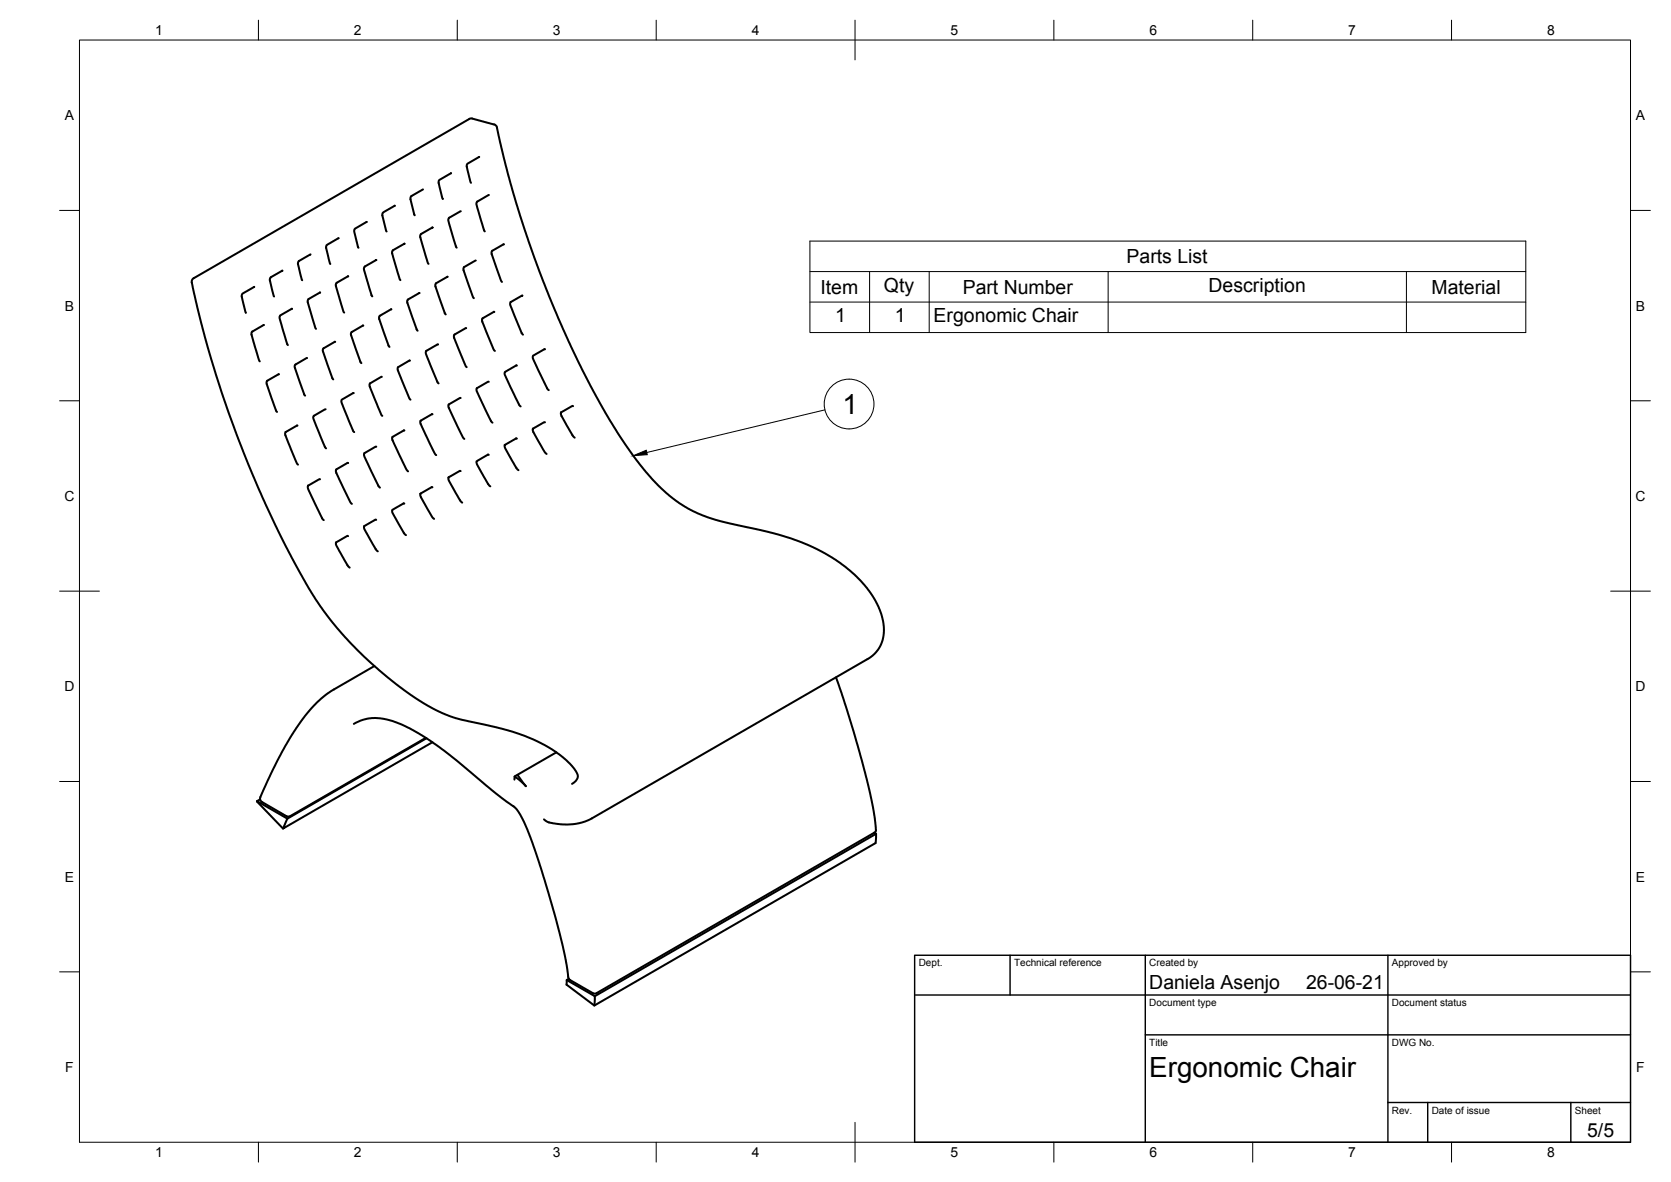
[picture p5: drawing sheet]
<svg xmlns="http://www.w3.org/2000/svg" width="420mm" height="297mm" viewBox="0 0 420 297" stroke-linecap="round" stroke-linejoin="round" font-family="sans-serif">
<!-- layer: Visible -->
<g fill="none" stroke="#000" stroke-width=".51">
<path d="M118 29.9l.8-.1 5.4 1.5M118 29.9l-69.3 40a1.24 1.24 0 0 0-.3 1.8l1.8 8.1a259 259 0 0 0 29.6 71.4l1.1 1.6a91.3 91.3 0 0 0 28.9 25.7l4.9 2 12.2 2.8a34.3 34.3 0 0 1 16.8 9l1.1 1.5 .5 1.3a2.43 2.43 0 0 1-1.5 1.9M120.5 39.4l-2.9 1.7-.2 .4 1 4.4M124.2 31.3l.7 .5 2.2 9.5 2.8 10 3 9.3 2.6 7.2 6.1 15.1 3.7 7.8 3.2 6.3 3.8 6.9 2.9 4.6 3.9 5.8 3.3 4.3 3 3.3 2.9 2.6 2.7 2 4 2.3a46.5 46.5 0 0 0 10.7 3.2l9.1 2.1a43.8 43.8 0 0 1 21.9 12.2 17.7 17.7 0 0 1 5.5 13v.3a7.9 7.9 0 0 1-4.1 6l-69.4 40.1a14.7 14.7 0 0 1-11.4 .6l-.5-.4M85.2 59.9l-3 1.6-.2 .4 1.1 4.4M92.2 55.8l-2.9 1.6-.2 .5 1 4.4M99.3 51.7l-2.9 1.6-.3 .5 1.1 4.4M106.4 47.6l-2.9 1.7-.3 .4 1.1 4.4M108.8 57.2l-2.9 1.6-.3 .5 2.2 7M113.4 43.5l-2.9 1.7-.2 .3 1.1 4.5M115.9 53.1l-3 1.6-.2 .4a33.4 33.4 0 0 0 2 6.9l.1 .2M122.9 49l-2.9 1.7-.2 .3a33.4 33.4 0 0 0 2 7l.1 .2"/>
<path d="M63.9 72.1l-2.9 1.7-.2 .5 1 4.3M71 68l-2.9 1.7-.3 .5 1.1 4.3M73.4 77.6l-2.9 1.6-.2 .5 2.1 7M78.1 64l-2.9 1.6-.3 .4 1.1 4.4M80.5 73.5l-2.9 1.6-.2 .5 2.1 7M87.6 69.4l-2.9 1.7-.3 .4 1.5 5.2 .7 1.9M94.6 65.3l-2.9 1.7-.2 .4 1.4 5.2 .7 1.9M98.4 77.7l-2.9 1.7-.2 .3 1.2 3.8 1.4 3.7M101.7 61.3l-2.9 1.6-.2 .5 2.1 7M102.4 76.1l2.4 6.6M105.5 73.6l-3 1.7-.1 .8M112.6 69.6l-3 1.6-.1 .4 1.1 3.7 1.5 3.7"/>
<path d="M119.6 65.5l-2.9 1.6-.2 .4 1.2 3.8 1.4 3.6M124.3 78.4l-3 1.6-.1 .8a41.3 41.3 0 0 0 3.2 7.4M126.7 61.4l-2.9 1.6-.2 .4 1.2 3.8 1.4 3.7M131.4 74.3l-3 1.6-.1 .8a41.3 41.3 0 0 0 3.2 7.4M66.4 81.7l-3 1.6-.2 .4 2.1 7.1M67.1 96.5l2.6 7M70.1 94.1l-2.9 1.6-.1 .8M77.2 90l-2.9 1.6-.2 .4 2.4 7.2 .2 .2M84.3 85.9l-3 1.6-.1 .5 2.6 7.3M88.3 84.3l2.6 7M88.9 98.8l-2.9 1.6-.2 .5 2.2 5.6 1.1 2.1M91.4 81.8l-3 1.6-.1 .9"/>
<path d="M96 94.7l-3 1.6-.1 .5 2.2 5.6 1 2.1M103.1 90.6l-3 1.7-.1 .4 2.9 7.3 .3 .4M104.8 82.7l.2 .4M110.2 86.6l-3 1.6-.2 .4 2.2 5.6 1.1 2.2M117.2 82.5l-2.9 1.6-.2 .3a38.9 38.9 0 0 0 3 7.5l.2 .4M122.9 96l-3 1.5-.1 .5 2.3 5 1.7 3.2M130 91.9l-3 1.6v.8a48.3 48.3 0 0 0 3.9 7.8M137 87.8l-2.9 1.6-.1 .8a38.9 38.9 0 0 0 4 7.9M74.8 107l-3 1.6v.8a40.1 40.1 0 0 0 3.1 7.3v.1M81.9 102.9l-3 1.6-.1 .6 2.5 6.3 .7 1.3M87.5 116.4l-3 1.6v.3a44.9 44.9 0 0 0 3.7 8l.3 .3M94.6 112.3l-3 1.6-.1 .3a44.9 44.9 0 0 0 3.7 8l.3 .3"/>
<path d="M101.7 108.2l-3 1.6-.1 .3a44.9 44.9 0 0 0 3.7 8l.3 .4M108.8 104.1l-3 1.6-.1 .4a49.6 49.6 0 0 0 3.7 8l.3 .3M115.8 118.4l-.2-.1-2.8 1.7 .1 .8a23.2 23.2 0 0 0 3.3 5.5M115.8 100l-3 1.6-.1 .4a49.6 49.6 0 0 0 3.7 8l.4 .3M122.9 114.3l-.2-.1-2.9 1.7 .2 .8a23.5 23.5 0 0 0 3.3 5.5M130 110.2h-.2l-2.9 1.6 .1 .9a25.2 25.2 0 0 0 3.3 5.4l.1 .1M137 106.1h-.2l-2.8 1.6 .1 .9a25.2 25.2 0 0 0 3.3 5.5M144.1 102.1l-.2-.1-2.8 1.6-.1 .3 1.6 3.1 1.4 2.5 .5 .5M80.5 120.4l-3 1.6-.1 .4a46.1 46.1 0 0 0 3.7 8l.3 .3M87.5 134.7h-.2l-2.8 1.6v.4l2.2 4.2 1.2 1.7M94.6 130.6h-.2l-2.8 1.6-.1 .4 2.2 4.2 1.3 1.8M101.7 126.6l-.2-.1-2.8 1.6-.1 .4 3 5.5 .5 .5"/>
<path d="M108.7 122.5l-.1-.1-2.9 1.6v.4l1.8 3.6 1.1 1.9 .6 .5M94.1 167.4l-11 6.4a37.6 37.6 0 0 0-11 13.1l-3.5 6.5-3.1 6.9M210.2 170.2l4.4 13.5 3.4 12.5 2 9.5 .2 3.1-.4 .5M89 181.9a11.9 11.9 0 0 1 11.2-.1l5 2.4 5.3 3.6 4.6 3.6 9.6 8 4.6 3.4 1 1.1 1.4 2.6 1.6 3.7 3.6 10.8 3.7 13.1 1.4 6.1 .7 4a2.51 2.51 0 0 0 .7 2.1l5.6 3.3 .6 .1 .5-.1 69.7-40.3M107.1 185.4l-34.3 19.8-.8-.1-6.1-3.6a1.01 1.01 0 0 1-.4-1.2M107.2 185.5l-34.9 20.2-7.7-4.4 .8-.4M108.7 186.5l-37.5 21.7 1.1-2.5M130.1 194.7l2.1 2.9-2.8-2.5-.1 .8M139.9 189.1l-10.5 6M64.6 201.3l6.6 6.9M219.8 209.3a1.03 1.03 0 0 1 .5 1.1l-.1 1.5-70.8 40.8-6.9-5.3v-1.1l.5-.3M220.3 209.5l-70.7 40.8"/>
<path d="M142.5 246.3l7.1 4-.2 2.4"/>
</g>
<!-- layer: Border -->
<g fill="none" stroke="#000" stroke-width=".25">
<path d="M20 10.1h390v276.9h-390zM65 5.1v5M115 5.1v5M165 5.1v5M215 5.1v10M265 5.1v5M315 5.1v5M365 5.1v5M15 52.9h5M410 52.9h5M15 100.7h5M410 100.7h5"/>
<path d="M15 148.6h10M405 148.6h10M15 196.4h5M410 196.4h5M15 244.2h5M410 244.2h5M65 287v5M115 287v5M165 287v5M215 282.1v9.9M265 287v5M315 287v5"/>
<path d="M365 287v5"/>
</g>
<!-- layer: TitleBlock -->
<path d="M230 240.1h180v46.9h-180zM230 250h180M254 240.1v9.9M288 240.1v46.9M349 240.1v46.9M288 260.1h122M349 277.1h61M359 277.1v9.9M395 277.1v9.9" fill="none" stroke="#000" stroke-width=".36"/>
<!-- layer: BOM -->
<g fill="none" stroke="#000" stroke-width=".25">
<path d="M203.6 60.6h180v23h-180zM203.6 68.2h180M203.6 75.9h180M218.7 68.2v15.4M233.6 68.2v15.4M278.6 68.2v15.4M353.6 68.2v15.4M207.4 103l-44.8 10.7"/>
<circle cx="213.5" cy="101.5" r="6.3"/>
</g>
<path d="M159.2 114.5l3.3-1.4 .3 1.2z" fill="#000" stroke="#000" stroke-width=".25"/>
<g font-size="7">
<text x="211.8" y="104.1">1</text>
<text x="289" y="270.6">Ergonomic Chair</text>
</g>
<g font-size="4.9">
<text x="283.3" y="66.1">Parts List</text>
<text x="206.3" y="73.8">Item</text>
<text x="222.2" y="73.3">Qty</text>
<text x="242.1" y="73.8">Part Number</text>
<text x="303.9" y="73.3">Description</text>
<text x="359.9" y="73.8">Material</text>
<text x="210" y="80.9">1</text>
<text x="225" y="80.9">1</text>
<text x="234.8" y="81">Ergonomic Chair</text>
<text x="289" y="248.5">Daniela Asenjo</text>
<text x="328.4" y="248.5">26-06-21</text>
<text x="399.1" y="285.7">5/5</text>
</g>
<g font-size="3.5">
<text x="39" y="8.8">1</text>
<text x="89" y="8.8">2</text>
<text x="139" y="8.8">3</text>
<text x="189" y="8.8">4</text>
<text x="239" y="8.8">5</text>
<text x="289" y="8.8">6</text>
<text x="339" y="8.8">7</text>
<text x="389" y="8.8">8</text>
<text x="16.3" y="30.2">A</text>
<text x="411.3" y="30.2">A</text>
<text x="16.3" y="78">B</text>
<text x="411.3" y="78">B</text>
<text x="16.2" y="125.9">C</text>
<text x="411.2" y="125.9">C</text>
<text x="16.2" y="173.7">D</text>
<text x="411.2" y="173.7">D</text>
<text x="16.3" y="221.6">E</text>
<text x="411.3" y="221.6">E</text>
<text x="16.4" y="269.4">F</text>
<text x="411.4" y="269.4">F</text>
<text x="39" y="290.8">1</text>
<text x="89" y="290.8">2</text>
<text x="139" y="290.8">3</text>
<text x="189" y="290.8">4</text>
<text x="239" y="290.8">5</text>
<text x="289" y="290.8">6</text>
<text x="339" y="290.8">7</text>
<text x="389" y="290.8">8</text>
</g>
<g font-size="2.5">
<text x="231" y="242.9">Dept.</text>
<text x="255" y="242.9">Technical reference</text>
<text x="289" y="242.9">Created by</text>
<text x="350" y="242.9">Approved by</text>
<text x="289" y="252.8">Document type</text>
<text x="350" y="252.8">Document status</text>
<text x="289" y="262.9">Title</text>
<text x="350" y="262.9">DWG No.</text>
<text x="350" y="279.9">Rev.</text>
<text x="360" y="279.9">Date of issue</text>
<text x="396" y="279.9">Sheet</text>
</g>
</svg>
